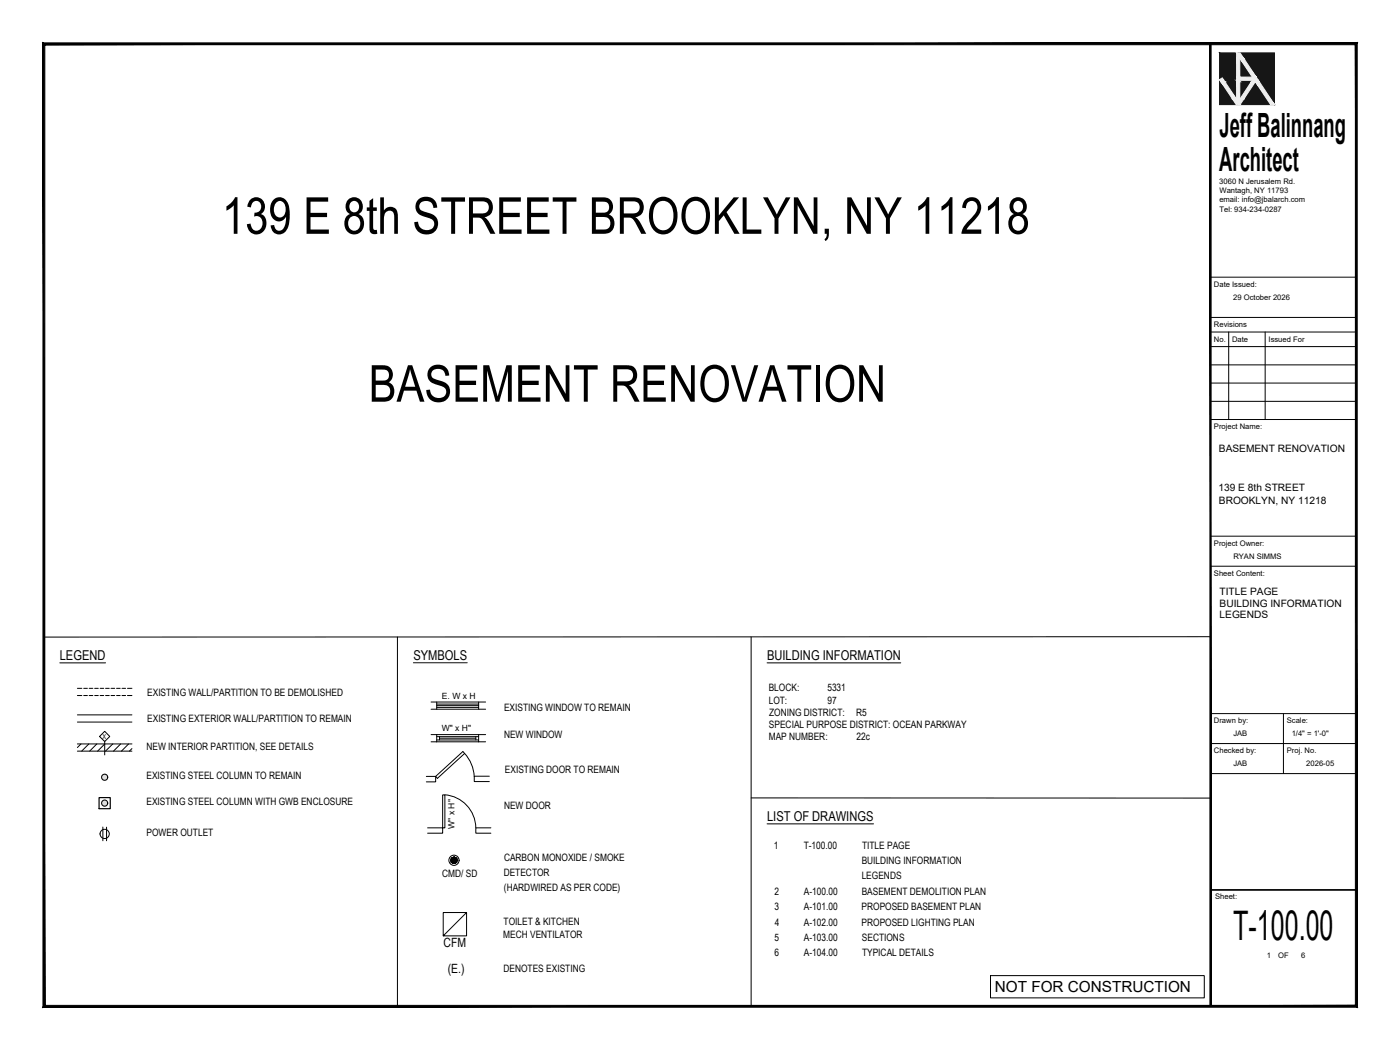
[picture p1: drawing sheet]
<svg xmlns="http://www.w3.org/2000/svg" width="610mm" height="457mm" viewBox="0 0 610 457" stroke-linecap="round" stroke-linejoin="round" font-family="sans-serif">
<g fill="none" stroke="#000" stroke-width=".44">
<path d="M173.1 277.4v160.7M327.1 277.3v160.8M527.1 277.2l-508 .2M26 288.6h20M33.7 299.7h1.9M36.4 299.7h1.7M38.8 299.7h1.6M41.2 299.7h1.6M43.6 299.7h1.6M46 299.7h1.6M48.3 299.7h1.7M50.8 299.7h1.5"/>
<path d="M53.1 299.7h1.6M55.5 299.7h1.9M180 288.6h23.5M334 288.6h58.2M33.7 311.3h23.7M33.7 314.4h23.7M33.7 302.9h1.9M36.4 302.9h1.7M38.8 302.9h1.6M41.2 302.9h1.6M43.6 302.9h1.6M46 302.9h1.6"/>
<path d="M48.3 302.9h1.7M50.8 302.9h1.5M53.1 302.9h1.6M55.5 302.9h1.9M187.7 305.7h23.8M187.7 308.8h23.8M187.7 319.9h23.8M190.2 305.7v3.1M190.2 319.9v3.1M190.2 307.3h18.2M190.2 306.6h18.2M190.2 308h18.2"/>
<path d="M208.4 305.7v3.1M208.4 319.9v3.1M33.7 323.9h23.7M33.7 327.1h23.7M35.3 323.9l-1.6 1.6M38.7 323.9l-3.1 3.2M42.2 323.9l-3.2 3.2M45.6 323.9l-3.1 3.2M49.1 323.9l-3.2 3.2M52.5 323.9l-3.1 3.2M56 323.9l-3.1 3.2M57.4 326l-1.1 1.1"/>
<path d="M185.6 338.1h4.1v2.3h-4.1M187.7 323h23.8M189.7 338.1l11.8-10.9 .8 .9-11.8 10.8zM190.2 320.8h18.2M190.2 322.2h18.2M191.4 320.8v1.4M191.4 321.4h15.8M202.3 328.1a16.1 16.1 0 0 1 4.2 10M207.2 320.8v1.4M213.1 338h-6.6v2.3h6.6M192.7 346.1h1v14.4h-1zM193.7 346.1a14.6 14.6 0 0 1 13.5 14.3"/>
<path d="M327.1 347.4l200 .1M334 358.7h46.4M186.2 360.5h6.5v2.3h-6.5M213.7 360.5h-6.5v2.3h6.5M203.2 397.3l-10.2 10.2v-10.2h10.2v10.2h-10.2"/>
<circle cx="197.7" cy="374.6" r="2.22"/>
<circle cx="197.7" cy="374.6" r="1.33"/>
</g>
<g fill="#000" stroke="#000" stroke-width=".44">
<path d="M197.6 373.3h.5zM197.3 373.3h.8z"/>
<path d="M197.3 373.3l1 .1zM197.1 373.4h1.2z"/>
<path d="M197.3 375.9h.8zM197.3 375.9h.5z"/>
<path d="M197.1 373.4l1.4 .1zM196.9 373.5h1.6z"/>
<path d="M197.1 375.8h1.2zM197.1 375.8l1 .1z"/>
<path d="M196.9 373.5l1.8 .2zM196.9 373.5l1.8 .2h-2z"/>
<path d="M196.9 375.7h1.6zM196.9 375.7l1.4 .1z"/>
<path d="M196.7 373.7l2.1 .2zM196.7 373.7l2.1 .2h-2.2z"/>
<path d="M196.7 375.5h2zM196.7 375.5l1.8 .2z"/>
<path d="M196.6 373.9l2.3 .2zM196.6 373.9l2.3 .2h-2.5z"/>
<path d="M196.6 375.3h2.2zM196.6 375.3l2.1 .2z"/>
<path d="M196.4 374.1l2.6 .3-.1-.3zM196.4 374.1l2.6 .3h-2.6z"/>
<path d="M196.4 375.1h2.5zM196.4 375.1l2.4 .2z"/>
<path d="M196.4 374.4l2.7 .2-.1-.2zM196.4 374.4l2.7 .2h-2.8z"/>
<path d="M196.4 374.8l2.5 .3 .1-.3zM196.4 374.8l2.5 .3h-2.5z"/>
<path d="M196.3 374.6h2.8zM196.3 374.6l2.7 .2z"/>
</g>
<path d="M43.3 320.7l2.3-2.3 2.2 2.3-2.2 2.2zM45.6 322.9v5.8" fill="none" stroke="#000" stroke-width=".44"/>
<g fill="none" stroke="#dcdcdc" stroke-width=".44">
<path d="M44.2 338.5l1.5-1.4-1.5 1.6M44.5 339.3l1.9-1.9-1.8 1.9M44.9 337.3l-.5 .5M45.1 337.2l-.8 .8M45.2 339.7l1.7-1.6-1.6 1.7M45.4 337.1l-1.2 1.2M45.6 337.1l-1.4 1.3M45.9 337.1l-1.6 1.7M46.1 337.2l-1.8 1.7M46.1 337.2l-1.7 1.8M46.2 337.3l-1.8 1.8M46.3 337.3l-1.8 1.9"/>
<path d="M46.6 337.5l-1.9 1.9M46.7 337.7l-1.9 1.8M46.7 339.1l-.4 .5M46.8 337.9l-1.9 1.7M46.8 338l-1.7 1.7M46.8 338.9l-.7 .8M46.9 338.8l-1 1M46.9 338.2l-1.5 1.6M46.9 338.4l-1.4 1.4M46.9 338.5l-1.3 1.3M46.9 338.6l-1.2 1.2M44.6 350.6l1.9-1.9-1.8 2"/>
<path d="M44.8 350.8l1.9-1.8-1.8 1.9M44.9 348.6l-.4 .4M45.1 348.5l-.8 .8M45.3 348.4l-1 1M45.4 348.4l-1.2 1.1M45.6 348.4l-1.4 1.3M45.6 348.4l-1.4 1.4M45.8 348.4l-1.6 1.5M45.8 348.4l-1.5 1.6M46 348.4l-1.7 1.7M46.1 348.5l-1.8 1.7M46.1 348.5l-1.6 1.9"/>
<path d="M46.4 348.7l-1.9 1.8 1.9-1.8M46.6 348.9l-1.9 1.8M46.7 349.1l-1.8 1.8 1.9-1.7M46.7 350.4l-.5 .5M46.9 349.3l-1.7 1.7M46.9 349.4l-1.6 1.6M46.9 350.1l-.9 .9M46.9 349.5l-1.5 1.5M46.9 349.7l-1.3 1.4M46.9 349.8l-1.2 1.3M46.9 350l-1.1 1"/>
</g>
<g fill="none" stroke="#000" stroke-width=".44">
<circle cx="45.6" cy="338.4" r="1.33"/>
<circle cx="45.6" cy="349.7" r="1.33"/>
</g>
<path d="M43.1 347.3h4.9v4.8h-4.9z" fill="none" stroke="#000" stroke-width=".51"/>
<g fill="none" stroke="#000" stroke-width=".44">
<path d="M44.8 360.1v6M46.4 360.2v5.9"/>
<circle cx="45.6" cy="363.1" r="2.01"/>
</g>
<!-- layer: -TBLOCK JB 18x24|SH-BORDER -->
<g fill="#000" stroke="#000" stroke-width=".44">
<path d="M19.5 437.8l-.8 .8 571.5-.8zM18.7 438.6l571.5-.8 .8 .8zM590.2 19.5v418.3l.8 .8zM590.2 19.5l.8-.8v419.9zM19.5 19.5h570.7l.8-.8zM18.7 18.7h572.3l-571.5 .8zM18.7 18.7l.8 419.1v-418.3zM18.7 18.7l.8 419.1-.8 .8z"/>
<path d="M526.8 19.1v419.1h.5zM526.8 19.1h.5v419.1z"/>
</g>
<g fill="none" stroke="#000" stroke-width=".44">
<path d="M527.1 138.2h63.5M527.1 120.7h63.5M527.1 144.6h63.5M527.1 150.9h63.5M527.1 158.9h63.5M535 144.6v38.1M550.9 144.6v38.1M527.1 166.8h63.5M527.1 174.8h63.5M527.1 182.7h63.5M527.1 233.5h63.5M527.1 246.5h63.5"/>
<path d="M527.1 310.7h63.5M558.8 310.7v26.1M527.1 336.8h63.5M527.1 323.8h63.5M527.1 387.6h63.5M527.1 387.4h63.5"/>
</g>
<!-- layer: -TBLOCK JB 18x24|SH-LOGO -->
<path d="M531 23l23.9 22.6v-22.6zM531 23l23.9 22.6h-23.9z" fill="#14161a" stroke="#14161a" stroke-width=".44"/>
<g fill="#f0f0f0" stroke="#f0f0f0" stroke-width=".44">
<path d="M531 34.7l1.2-.8 .5 .8z"/>
<path d="M538.4 23l3.1 2.4-1.5-2.4zM538.4 23l3.1 2.4h-3.1z"/>
<path d="M539.8 25.4l7.2 8.2-5.5-8.2zM539.8 25.4l7.2 8.2h-1.7z"/>
<path d="M538.4 25.4l1.4 8.2v-8.2zM538.4 25.4l1.4 8.2h-1.4z"/>
<path d="M538.4 33.6l9.5 1.4-.9-1.4zM538.4 33.6l9.5 1.4h-9.5z"/>
<path d="M545.3 35l3 .6-.4-.6zM545.3 35l3 .6h-3.4z"/>
<path d="M538.4 35l1.4 .6v-.6zM538.4 35l1.4 .6h-1.4z"/>
<path d="M531 34.7l2.3 .9-.6-.9zM531 34.7l2.3 .9h-1.7z"/>
<path d="M544.9 35.6l-3.4 7.6 5.1-7.6zM544.9 35.6l-3.4 7.6h-1.7z"/>
<path d="M538.4 35.6l1.4 7.6v-7.6zM538.4 35.6l1.4 7.6h-1.4z"/>
<path d="M531.6 35.6l6.8 7.6-5.1-7.6zM531.6 35.6l6.8 7.6h-1.7z"/>
<path d="M546.6 35.6l8.3 10-6.6-10zM546.6 35.6l8.3 10h-1.6z"/>
<path d="M536.7 43.2l3.3 2.4 1.5-2.4zM536.7 43.2l3.3 2.4h-1.7z"/>
</g>
<!-- layer: SH-TEXT -->
<path d="M431.3 424.8h93.1v9.7h-93.1z" fill="none" stroke="#000" stroke-width=".44"/>
<g font-size="22.2">
<text x="96.6" y="101.8">139 E 8th STREET BROOKLYN, NY 11218</text>
<text x="160.5" y="174.9">BASEMENT RENOVATION</text>
</g>
<text font-size="17.7" x="537" y="409.2">T-100.00</text>
<g font-size="14.6">
<text x="531" y="59.5">Jeff Balinnang</text>
<text x="530.9" y="74.3">Architect</text>
</g>
<text font-size="6.7" x="433.2" y="432.1">NOT FOR CONSTRUCTION</text>
<g font-size="5.9">
<text x="26" y="287.4">LEGEND</text>
<text x="180" y="287.4">SYMBOLS</text>
<text x="334" y="287.4">BUILDING INFORMATION</text>
<text x="334" y="357.5">LIST OF DRAWINGS</text>
</g>
<g font-size="5.5">
<text x="193.2" y="412.5">CFM</text>
<text x="194.9" y="423.5">(E.)</text>
</g>
<g font-size="4.4">
<text x="530.7" y="196.6">BASEMENT RENOVATION</text>
<text x="530.6" y="213.9">139 E 8th STREET</text>
<text x="530.7" y="219.2">BROOKLYN, NY 11218</text>
<text x="531" y="259.1">TITLE PAGE</text>
<text x="531" y="264.2">BUILDING INFORMATION</text>
<text x="531" y="269.2">LEGENDS</text>
<text x="64.1" y="302.9">EXISTING WALL/PARTITION TO BE DEMOLISHED</text>
<text x="334.7" y="301">BLOCK:</text>
<text x="360.3" y="301">5331</text>
<text x="219.5" y="309.4">EXISTING WINDOW TO REMAIN</text>
<text x="334.7" y="306.4">LOT:</text>
<text x="334.9" y="311.7">ZONING DISTRICT:</text>
<text x="360.3" y="306.4">97</text>
<text x="372.8" y="311.7">R5</text>
<text x="64.1" y="314.5">EXISTING EXTERIOR WALL/PARTITION TO REMAIN</text>
<text x="334.8" y="317">SPECIAL PURPOSE DISTRICT: OCEAN PARKWAY</text>
<text x="219.5" y="321.3">NEW WINDOW</text>
<text x="334.7" y="322.4">MAP NUMBER:</text>
<text x="373" y="322.4">22c</text>
<text x="63.8" y="326.4">NEW INTERIOR PARTITION, SEE DETAILS</text>
<text x="63.8" y="339.3">EXISTING STEEL COLUMN TO REMAIN</text>
<text x="219.8" y="336.6">EXISTING DOOR TO REMAIN</text>
<text x="63.8" y="350.6">EXISTING STEEL COLUMN WITH GWB ENCLOSURE</text>
<text x="219.5" y="352.4">NEW DOOR</text>
<text x="63.8" y="364">POWER OUTLET</text>
<text x="337" y="369.6">1</text>
<text x="350" y="369.6">T-100.00</text>
<text x="375.4" y="369.6">TITLE PAGE</text>
<text x="219.5" y="374.7">CARBON MONOXIDE / SMOKE</text>
<text x="375.2" y="376.3">BUILDING INFORMATION</text>
<text x="192.6" y="381.8">CMD/ SD</text>
<text x="219.3" y="381.4">DETECTOR</text>
<text x="375.2" y="382.9">LEGENDS</text>
<text x="219.4" y="388.1">(HARDWIRED AS PER CODE)</text>
<text x="337.3" y="389.7">2</text>
<text x="350.1" y="389.7">A-100.00</text>
<text x="375.2" y="389.7">BASEMENT DEMOLITION PLAN</text>
<text x="337.2" y="396.4">3</text>
<text x="350.1" y="396.4">A-101.00</text>
<text x="375.2" y="396.4">PROPOSED BASEMENT PLAN</text>
<text x="219.3" y="402.9">TOILET &amp; KITCHEN</text>
<text x="337.3" y="403.1">4</text>
<text x="350.1" y="403.1">A-102.00</text>
<text x="375.2" y="403.1">PROPOSED LIGHTING PLAN</text>
<text x="219.1" y="408.2">MECH VENTILATOR</text>
<text x="337.2" y="409.7">5</text>
<text x="350.1" y="409.7">A-103.00</text>
<text x="375.3" y="409.7">SECTIONS</text>
<text x="337.2" y="416.5">6</text>
<text x="350.1" y="416.5">A-104.00</text>
<text x="375.4" y="416.5">TYPICAL DETAILS</text>
<text x="219.2" y="423.4">DENOTES EXISTING</text>
</g>
<g font-size="3.7">
<text x="192.4" y="304.3">E. W x H</text>
<text x="192.4" y="318.5">W&quot; x H&quot;</text>
<text x="197.9" y="360.8" transform="rotate(-90 197.9 360.8)">W&quot; x H&quot;</text>
</g>
<g font-size="3.3">
<text x="530.9" y="80.1">3060 N Jerusalem Rd.</text>
<text x="530.9" y="88.1">email: info@jbalarch.com</text>
<text x="531" y="84.1">Wantagh, NY 11793</text>
<text x="531" y="92.1">Tel: 934-234-0287</text>
<text x="528.6" y="124.8">Date Issued:</text>
<text x="537" y="130.5">29 October 2026</text>
<text x="528.6" y="142.4">Revisions</text>
<text x="528.6" y="148.7">No.</text>
<text x="536.5" y="148.7">Date</text>
<text x="552.4" y="148.7">Issued For</text>
<text x="528.6" y="186.8">Project Name:</text>
<text x="528.6" y="237.6">Project Owner:</text>
<text x="537" y="243.3">RYAN SIMMS</text>
<text x="528.6" y="250.7">Sheet Content:</text>
<text x="528.6" y="314.8">Drawn by:</text>
<text x="560.3" y="314.8">Scale:</text>
<text x="537" y="320.5">JAB</text>
<text x="562.4" y="320.5">1/4&quot; = 1'-0&quot;</text>
<text x="528.6" y="327.9">Checked by:</text>
<text x="560.3" y="327.9">Proj. No.</text>
<text x="537" y="333.6">JAB</text>
<text x="568.8" y="333.6">2026-05</text>
<text x="529.1" y="391.5">Sheet:</text>
<text x="551.6" y="417">1</text>
<text x="556.5" y="417">OF</text>
<text x="566.6" y="417">6</text>
</g>
<text font-size="3" x="44.7" y="321.6">X</text>
</svg>
